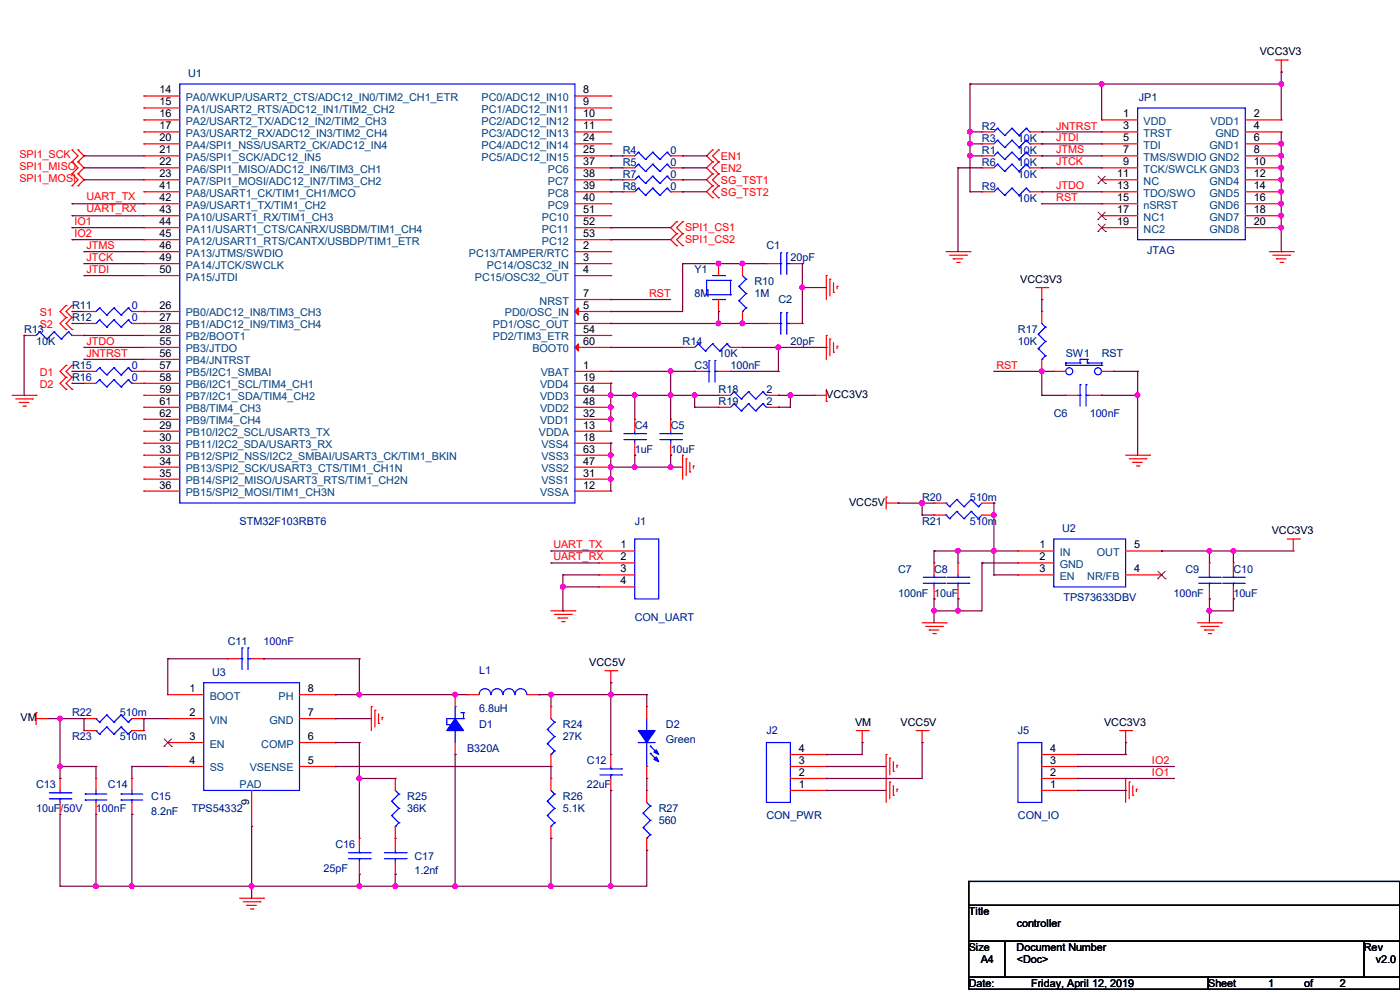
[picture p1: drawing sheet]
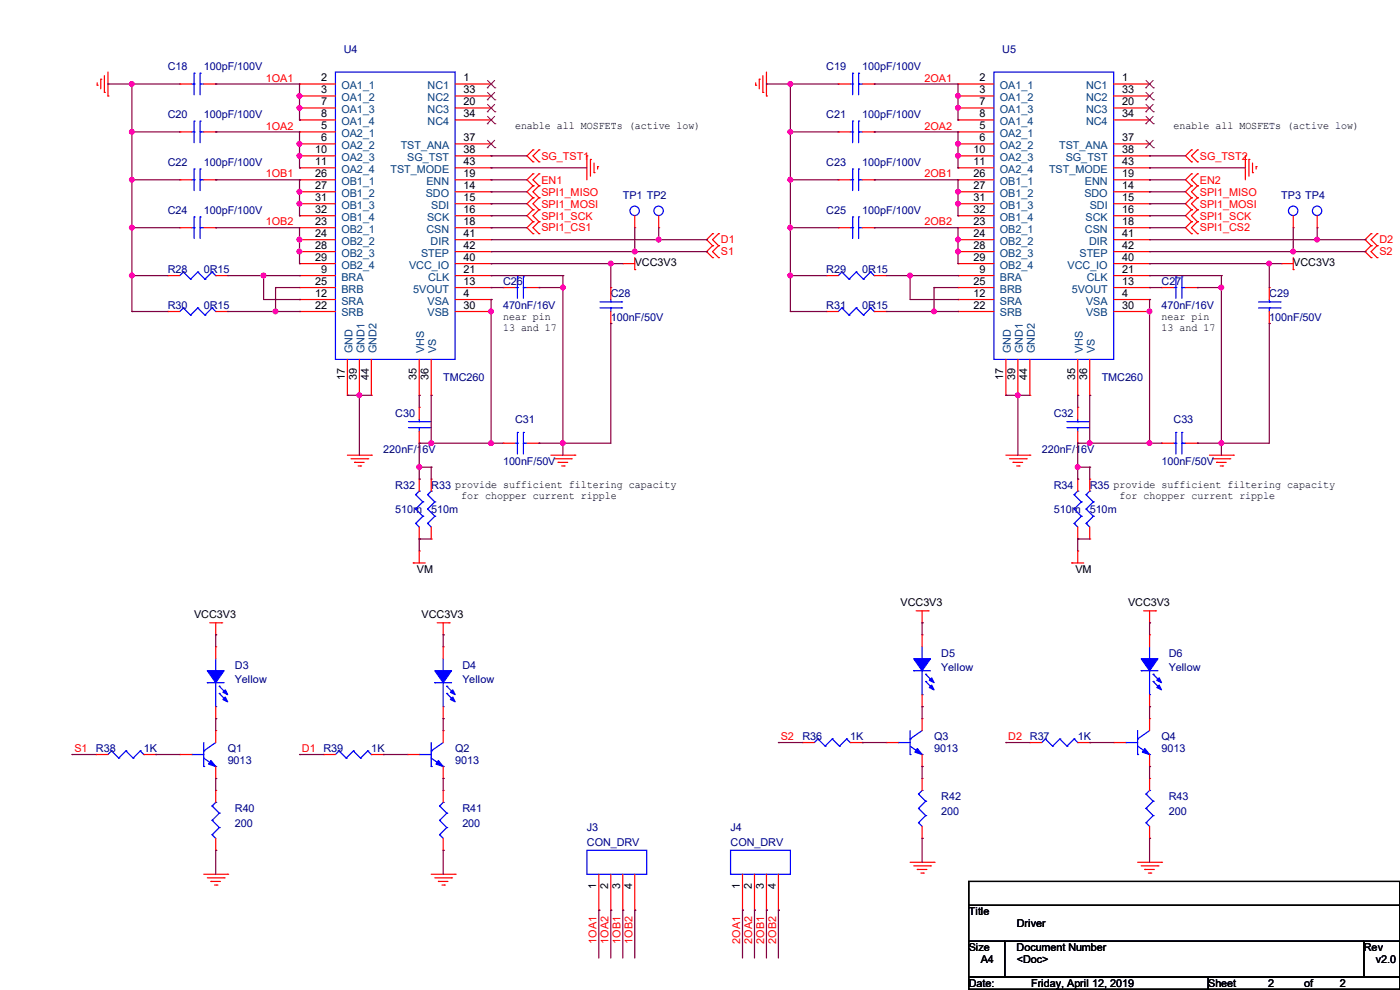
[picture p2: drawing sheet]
# OrCAD Capture schematic SADA_CONTROLLER2_0.DSN

## Sheets
1 controller: size A4; title: controller; rev: v2.0
2 driver: size A4; title: Driver

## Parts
sheet controller
C1  20pF  [SC0603]
C2  20pF  [SC0603]
C3  100nF  [SC0603]
C4  1uF  [SC0603]
C5  10uF  [SC0603]
C6  100nF  [SC0603]
C7  100nF  [SC0603]
C8  10uF  [SC0603]
C9  100nF  [SC0603]
C10  10uF  [SC0603]
C11  100nF  [SC0603]
C12  22uF  [SC1210]
C13  10uF/50V  [SC1210]
C14  100nF  [SC0603]
C15  8.2nF  [SC0603]
C16  25pF  [SC0603]
C17  1.2nf  [SC0603]
D1  B320A  [SMA]
D2  Green  [LED0805]
J1  CON_UART  [CON_IP]
J2  CON_PWR  [CON4]
J5  CON_IO  [CON_IP]
JP1  JTAG  [JTAG]
L1  6.8uH  [SL]
R1  10K  [SR0603]
R2  10K  [SR0603]
R3  10K  [SR0603]
R4  0  [SR0603]
R5  0  [SR0603]
R6  10K  [SR0603]
R7  0  [SR0603]
R8  0  [SR0603]
R9  10K  [SR0603]
R10  1M  [SR0603]
R11  0  [SR0603]
R12  0  [SR0603]
R13  10K  [SR0603]
R14  10K  [SR0603]
R15  0  [SR0603]
R16  0  [SR0603]
R17  10K  [SR0603]
R18  2  [SR0603]
R19  2  [SR0603]
R20  510m  [SR0603]
R21  510m  [SR0603]
R22  510m  [SR0603]
R23  510m  [SR0603]
R24  27K  [SR0603]
R25  36K  [SR0603]
R26  5.1K  [SR0603]
R27  560  [SR0603]
SW1  RST  [SW]
U1  STM32F103RBT6  [LQFP64]
U2  TPS73633DBV  [SOT23_5]
U3  TPS54332  [SOIC-pad]
Y1  8M  [crystal]
sheet driver
C18  100pF/100V  [SC0603]
C19  100pF/100V  [SC0603]
C20  100pF/100V  [SC0603]
C21  100pF/100V  [SC0603]
C22  100pF/100V  [SC0603]
C23  100pF/100V  [SC0603]
C24  100pF/100V  [SC0603]
C25  100pF/100V  [SC0603]
C26  470nF/16V  [SC0603]
C27  470nF/16V  [SC0603]
C28  100nF/50V  [SC0603]
C29  100nF/50V  [SC0603]
C30  220nF/16V  [SC0603]
C31  100nF/50V  [SC0603]
C32  220nF/16V  [SC0603]
C33  100nF/50V  [SC0603]
D3  Yellow  [LED0805]
D4  Yellow  [LED0805]
D5  Yellow  [LED0805]
D6  Yellow  [LED0805]
J3  CON_DRV  [CON4]
J4  CON_DRV  [CON4]
Q1  9013  [SOT23_3]
Q2  9013  [SOT23_3]
Q3  9013  [SOT23_3]
Q4  9013  [SOT23_3]
R28  0R15  [SR0805]
R29  0R15  [SR0805]
R30  0R15  [SR0805]
R31  0R15  [SR0805]
R32  510m  [SR0603]
R33  510m  [SR0603]
R34  510m  [SR0603]
R35  510m  [SR0603]
R36  1K  [SR0603]
R37  1K  [SR0603]
R38  1K  [SR0603]
R39  1K  [SR0603]
R40  200  [SR0603]
R41  200  [SR0603]
R42  200  [SR0603]
R43  200  [SR0603]
TP1  TP  [TP]
TP2  TP  [TP]
TP3  TP  [TP]
TP4  TP  [TP]
U4  TMC260  [PQFP44]
U5  TMC260  [PQFP44]

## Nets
GND: C1.2 C2.2 C3.2 C4.2 C5.2 C6.2 C7.2 C8.2 C9.2 C10.2 C12.2 C13.2 C14.1 C15.1 C16.2 C17.2 C18.1 C19.1 C20.1 C21.1 C22.1 C23.1 C24.1 C25.1 C26.2 C27.2 C28.2 C29.2 C31.2 C33.2 D1.1(ANODE) J1.3 J1.4 J2.1 J2.3 J5.1 JP1.4(GND) JP1.6(GND1) JP1.8(GND2) JP1.10(GND3) JP1.12(GND4) JP1.14(GND5) JP1.16(GND6) JP1.18(GND7) JP1.20(GND8) R6.1 R13.1 R14.2 R26.2 R27.2 R28.1 R29.1 R30.1 R31.1 R40.1 R41.1 R42.1 R43.1 SW1.2 U1.12(VSSA) U1.18(VSS4) U1.31(VSS1) U1.47(VSS2) U1.63(VSS3) U2.2(GND) U3.7(GND) U3.9(PAD) U4.17(GND) U4.21(CLK) U4.39(GND1) U4.43(TST_MODE) U4.44(GND2) U5.17(GND) U5.21(CLK) U5.39(GND1) U5.43(TST_MODE) U5.44(GND2)
VCC3V3: C9.1 C10.1 C28.1 C29.1 D3.2(ANODE) D4.2(ANODE) D5.2(ANODE) D6.2(ANODE) J5.4 JP1.1(VDD) JP1.2(VDD1) R1.1 R2.1 R3.1 R9.1 R17.1 R18.2 R19.2 U2.5(OUT) U4.40(VCC_IO) U5.40(VCC_IO)
VCC5V: C12.1 D2.2(ANODE) J2.2 L1.2 R20.2 R21.2 R24.1
1OA1: C18.2 J3.1 U4.2(OA1_1) U4.3(OA1_2) U4.7(OA1_3) U4.8(OA1_4)
1OA2: C20.2 J3.2 U4.5(OA2_1) U4.6(OA2_2) U4.10(OA2_3) U4.11(OA2_4)
1OB1: C22.2 J3.3 U4.26(OB1_1) U4.27(OB1_2) U4.31(OB1_3) U4.32(OB1_4)
1OB2: C24.2 J3.4 U4.23(OB2_1) U4.24(OB2_2) U4.28(OB2_3) U4.29(OB2_4)
2OA1: C19.2 J4.1 U5.2(OA1_1) U5.3(OA1_2) U5.7(OA1_3) U5.8(OA1_4)
2OA2: C21.2 J4.2 U5.5(OA2_1) U5.6(OA2_2) U5.10(OA2_3) U5.11(OA2_4)
2OB1: C23.2 J4.3 U5.26(OB1_1) U5.27(OB1_2) U5.31(OB1_3) U5.32(OB1_4)
2OB2: C25.2 J4.4 U5.23(OB2_1) U5.24(OB2_2) U5.28(OB2_3) U5.29(OB2_4)
D1: R15.1 R39.1 TP2.1(TP) U4.41(DIR)
D2: R16.1 R37.1 TP4.1(TP) U5.41(DIR)
EN1: R4.2 U4.19(ENN)
EN2: R5.2 U5.19(ENN)
IO1: J5.2 U1.44(PA11/USART1_CTS/CANRX/USBDM/TIM1_CH4)
IO2: J5.3 U1.45(PA12/USART1_RTS/CANTX/USBDP/TIM1_ETR)
JNTRST: JP1.3(TRST) R2.2 U1.56(PB4/JNTRST)
JTCK: JP1.9(TCK/SWCLK) R6.2 U1.49(PA14/JTCK/SWCLK)
JTDI: JP1.5(TDI) R3.2 U1.50(PA15/JTDI)
JTDO: JP1.13(TDO/SWO) R9.2 U1.55(PB3/JTDO)
JTMS: JP1.7(TMS/SWDIO) R1.2 U1.46(PA13/JTMS/SWDIO)
RST: C6.1 JP1.15(nSRST) R17.2 SW1.1 U1.7(NRST)
S1: R11.1 R38.1 TP1.1(TP) U4.42(STEP)
S2: R12.1 R36.1 TP3.1(TP) U5.42(STEP)
SG_TST1: R7.2 U4.38(SG_TST)
SG_TST2: R8.2 U5.38(SG_TST)
SPI1_CS1: U1.52(PC11) U4.18(CSN)
SPI1_CS2: U1.53(PC12) U5.18(CSN)
SPI1_MISO: U1.22(PA6/SPI1_MISO/ADC12_IN6/TIM3_CH1) U4.14(SDO) U5.14(SDO)
SPI1_MOSI: U1.23(PA7/SPI1_MOSI/ADC12_IN7/TIM3_CH2) U4.15(SDI) U5.15(SDI)
SPI1_SCK: U1.21(PA5/SPI1_SCK/ADC12_IN5) U4.16(SCK) U5.16(SCK)
UART_RX: J1.2 U1.43(PA10/USART1_RX/TIM1_CH3)
UART_TX: J1.1 U1.42(PA9/USART1_TX/TIM1_CH2)
VM: C13.1 C14.2 J2.4 R22.2 R23.2 R32.1 R33.1 R34.1 R35.1
N05483: C3.1 C4.1 C5.1 R18.1 R19.1 U1.1(VBAT) U1.13(VDDA) U1.19(VDD4) U1.32(VDD1) U1.48(VDD2) U1.64(VDD3)
N21992: C26.1 U4.13(5VOUT)
N22004: C30.2 C31.1 R32.2 R33.2 U4.4(VSA) U4.30(VSB) U4.36(VS)
N22032: R28.2 U4.9(BRA) U4.12(SRA)
N22036: R30.2 U4.22(SRB) U4.25(BRB)
N22220: C30.1 U4.35(VHS)
N35028: C32.2 C33.1 R34.2 R35.2 U5.4(VSA) U5.30(VSB) U5.36(VS)
N35250: C27.1 U5.13(5VOUT)
N35390: R29.2 U5.9(BRA) U5.12(SRA)
N35394: R31.2 U5.22(SRB) U5.25(BRB)
N35558: C32.1 U5.35(VHS)
N40313: C1.1 R10.1 U1.5(PD0/OSC_IN) Y1.2
N40433: C2.1 R10.2 U1.6(PD1/OSC_OUT) Y1.1
N53650: R13.2 U1.28(PB2/BOOT1)
N54391: R14.1 U1.60(BOOT0)
N107724: Q1.1(B) R38.2
N107754: Q1.3(E) R40.2
N108391: D3.1(CATHODE) Q1.2(C)
N108637: Q2.1(B) R39.2
N108657: Q2.3(E) R41.2
N108719: D4.1(CATHODE) Q2.2(C)
N109031: Q3.1(B) R36.2
N109051: Q3.3(E) R42.2
N109113: D5.1(CATHODE) Q3.2(C)
N109117: Q4.1(B) R37.2
N109155: Q4.3(E) R43.2
N109209: D6.1(CATHODE) Q4.2(C)
N115260: C11.2 D1.2(CATHODE) L1.1 U3.8(PH)
N115348: R24.2 R26.1 U3.5(VSENSE)
N115408: C16.1 R25.1 U3.6(COMP)
N115520: D2.1(CATHODE) R27.1
N115576: R22.1 R23.1 U3.2(VIN)
N115630: C11.1 U3.1(BOOT)
N115702: C15.2 U3.4(SS)
N116307: C7.1 C8.1 R20.1 R21.1 U2.1(IN) U2.3(EN)
N124957: R4.1 U1.25(PC5/ADC12_IN15)
N124977: R5.1 U1.37(PC6)
N124981: R7.1 U1.38(PC7)
N124985: R8.1 U1.39(PC8)
N130526: C17.1 R25.2
N130527: R12.2 U1.27(PB1/ADC12_IN9/TIM3_CH4)
N130528: R16.2 U1.58(PB6/I2C1_SCL/TIM4_CH1)
N130529: R15.2 U1.57(PB5/I2C1_SMBAI)
N130530: R11.2 U1.26(PB0/ADC12_IN8/TIM3_CH3)

Not connected (* = marked no-connect by the designer): JP1 11(NC)* 17(NC1)* 19(NC2)*; U1 2(PC13/TAMPER/RTC) 3(PC14/OSC32_IN) 4(PC15/OSC32_OUT) 8(PC0/ADC12_IN10) 9(PC1/ADC12_IN11) 10(PC2/ADC12_IN12) 11(PC3/ADC12_IN13) 14(PA0/WKUP/USART2_CTS/ADC12_IN0/TIM2_CH1_ETR) 15(PA1/USART2_RTS/ADC12_IN1/TIM2_CH2) 16(PA2/USART2_TX/ADC12_IN2/TIM2_CH3) 17(PA3/USART2_RX/ADC12_IN3/TIM2_CH4) 20(PA4/SPI1_NSS/USART2_CK/ADC12_IN4) 24(PC4/ADC12_IN14) 29(PB10/I2C2_SCL/USART3_TX) 30(PB11/I2C2_SDA/USART3_RX) 33(PB12/SPI2_NSS/I2C2_SMBAI/USART3_CK/TIM1_BKIN) 34(PB13/SPI2_SCK/USART3_CTS/TIM1_CH1N) 35(PB14/SPI2_MISO/USART3_RTS/TIM1_CH2N) 36(PB15/SPI2_MOSI/TIM1_CH3N) 40(PC9) 41(PA8/USART1_CK/TIM1_CH1/MCO) 51(PC10) 54(PD2/TIM3_ETR) 59(PB7/I2C1_SDA/TIM4_CH2) 61(PB8/TIM4_CH3) 62(PB9/TIM4_CH4); U2 4(NR/FB)*; U3 3(EN)*; U4 1(NC1)* 20(NC3)* 33(NC2)* 34(NC4)* 37(TST_ANA)*; U5 1(NC1)* 20(NC3)* 33(NC2)* 34(NC4)* 37(TST_ANA)*

## Notes on the sheets
sheet 2
- enable all MOSFETs (active low)
- enable all MOSFETs (active low)
- near pin
  13 and 17
- near pin
  13 and 17
- provide sufficient filtering capacity
   for chopper current ripple
- provide sufficient filtering capacity
   for chopper current ripple
